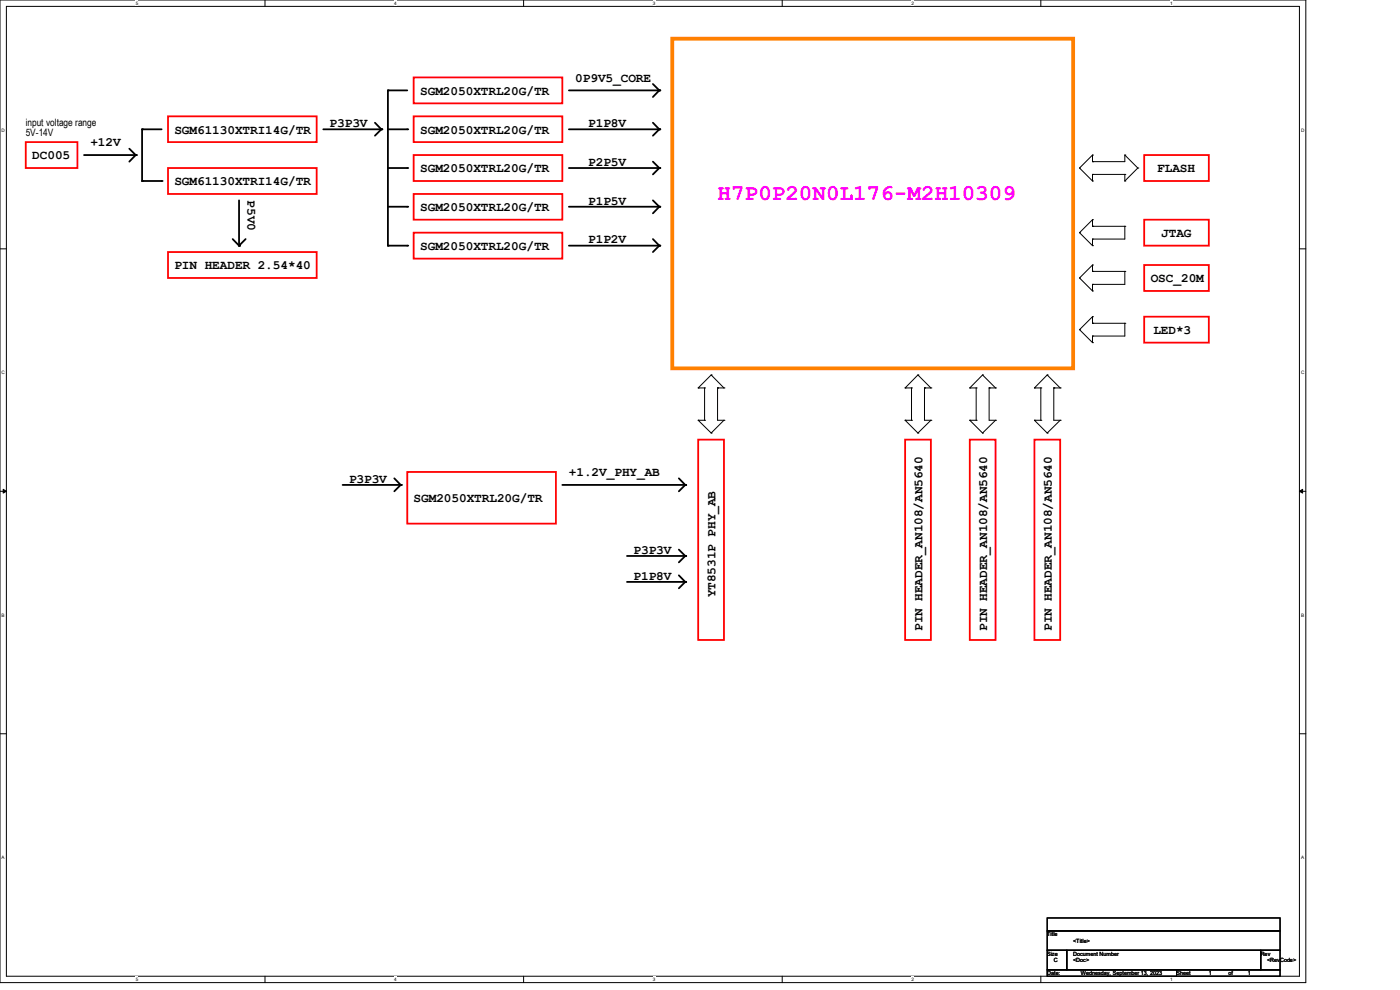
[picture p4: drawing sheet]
<svg xmlns="http://www.w3.org/2000/svg" width="297mm" height="210mm" viewBox="0 0 297 210" stroke-linecap="round" stroke-linejoin="round" font-family="sans-serif">
<path d="M0 0h277v208.4h-277zM1.4 1.4h274.3v205.7h-274.3z" fill="none" stroke="#000" stroke-width=".21"/>
<g fill="#fff">
<path d="M28.8 .1h.5v1.1h-.5z"/>
<path d="M28.8 207.2h.5v1.1h-.5z"/>
</g>
<path d="M56.2 0v1.4M56.2 207.1v1.3" fill="none" stroke="#000" stroke-width=".21"/>
<g fill="#fff">
<path d="M83.7 .1h.5v1.1h-.5z"/>
<path d="M83.7 207.2h.5v1.1h-.5z"/>
</g>
<path d="M111.1 0v1.4M111.1 207.1v1.3" fill="none" stroke="#000" stroke-width=".21"/>
<g fill="#fff">
<path d="M138.5 .1h.6v1.1h-.6z"/>
<path d="M138.5 207.2h.6v1.1h-.6z"/>
</g>
<path d="M165.9 0v1.4M165.9 207.1v1.3" fill="none" stroke="#000" stroke-width=".21"/>
<g fill="#fff">
<path d="M193.4 .1h.5v1.1h-.5z"/>
<path d="M193.4 207.2h.5v1.1h-.5z"/>
</g>
<path d="M220.8 0v1.4M220.8 207.1v1.3" fill="none" stroke="#000" stroke-width=".21"/>
<g fill="#fff">
<path d="M248.2 .1h.6v1.1h-.6z"/>
<path d="M248.2 207.2h.6v1.1h-.6z"/>
<path d="M.3 27.1h.8v1.1h-.8z"/>
<path d="M276 27.1h.7v1.1h-.7z"/>
<path d="M.3 78.5h.8v1.1h-.8z"/>
<path d="M276 78.5h.7v1.1h-.7z"/>
</g>
<path d="M0 52.8h1.4M275.7 52.8h1.3" fill="none" stroke="#000" stroke-width=".21"/>
<g fill="#fff">
<path d="M.3 129.9h.7v1.1h-.7z"/>
<path d="M276 129.9h.6v1.1h-.6z"/>
</g>
<path d="M0 104.2h1.4M275.7 104.2h1.3" fill="none" stroke="#000" stroke-width=".21"/>
<path d="M.7 103.8l.7 .4-.7 .4zM275.7 104.2l.7-.4v.8z" fill="#000" stroke="#000" stroke-width=".21"/>
<g fill="#fff">
<path d="M.3 181.4h.7v1.1h-.7z"/>
<path d="M276 181.4h.6v1.1h-.6z"/>
</g>
<g fill="none" stroke="#000" stroke-width=".21">
<path d="M229 35.6h.1M229 35.6l2.8 2.8M231.8 37h.1M231.8 34.3h.1M231.8 38.4h.1M231.8 32.9h.1M231.8 37h6.8M231.8 32.9v1.4M231.8 37v1.4M231.8 32.9l-2.8 2.7M238.6 38.4h.1M238.6 37h.1"/>
<path d="M238.6 32.9h.1M238.6 32.9v1.4h-6.8M238.6 37v1.4M238.6 32.9l2.8 2.7M241.4 35.6h.1M241.4 35.6l-2.8 2.8M229 59h.1M229 49.4h.1M229 59l2.8 2.7M229 49.4l2.8 2.7M231.8 57.6h.1M231.8 56.2h.1"/>
<path d="M231.8 50.7h.1M231.8 48h.1M231.8 52.1h.1M231.8 46.6h.1M231.8 46.6v1.4M231.8 50.7v1.4M231.8 56.2v1.4M231.8 57.6h6.8M231.8 56.2l-2.8 2.8M231.8 48h6.8M231.8 46.6l-2.8 2.8M238.6 57.6h.1"/>
<path d="M238.6 48h.1M238.6 48v2.7h-6.8M238.6 57.6v2.7h-6.8M150.9 79.5h.1M150.9 79.5l-2.8 2.8M150.9 79.5l2.7 2.8M194.7 79.5h.1M194.7 79.5l-2.7 2.8M194.7 79.5l2.8 2.8M208.4 79.5h.1M208.4 79.5l-2.7 2.8M208.4 79.5l2.8 2.8"/>
<path d="M222.2 79.5h.1M222.2 79.5l-2.7 2.8M222.2 79.5l2.7 2.8M229 69.9h.1M229 69.9l2.8 2.8M231.8 60.3h.1M231.8 61.7h.1M231.8 71.3h.1M231.8 68.6h.1M231.8 72.7h.1M231.8 67.2h.1M231.8 60.3v1.4"/>
<path d="M231.8 67.2v1.4M231.8 71.3v1.4M231.8 68.6h6.8M231.8 67.2l-2.8 2.7M238.6 68.6h.1M238.6 68.6v2.7h-6.8M148.1 82.3h.1M148.1 89.2h.1M148.1 82.3h1.4M148.1 89.2l2.8 2.7M148.1 89.2h1.4M149.5 82.3h.1"/>
<path d="M149.5 89.2h.1M149.5 82.3v6.9M150.9 91.9h.1M152.2 82.3h.1M152.2 82.3v6.9h1.4M152.2 82.3h1.4M153.6 82.3h.1M153.6 89.2h.1M153.6 89.2l-2.7 2.7M192 82.3h.1M192 89.2h.1M192 82.3h1.4"/>
<path d="M192 89.2h1.4M192 89.2l2.7 2.7M193.4 82.3h.1M193.4 89.2h.1M193.4 82.3v6.9M194.7 91.9h.1M196.1 82.3h.1M196.1 82.3h1.4M196.1 82.3v6.9h1.4M197.5 82.3h.1M197.5 89.2h.1M197.5 89.2l-2.8 2.7"/>
<path d="M205.7 82.3h.1M205.7 89.2h.1M205.7 82.3h1.4M205.7 89.2h1.4M205.7 89.2l2.7 2.7M207.1 82.3h.1M207.1 89.2h.1M207.1 82.3v6.9M208.4 91.9h.1M209.8 82.3h.1M209.8 82.3h1.4M209.8 82.3v6.9h1.4"/>
<path d="M211.2 82.3h.1M211.2 89.2h.1M211.2 89.2l-2.8 2.7M219.5 82.3h.1M219.5 89.2h.1M219.5 82.3h1.3M219.5 89.2h1.3M219.5 89.2l2.7 2.7M220.8 82.3h.1M220.8 89.2h.1M220.8 82.3v6.9M222.2 91.9h.1"/>
<path d="M223.6 82.3h.1M223.6 82.3h1.3M223.6 82.3v6.9h1.3M224.9 82.3h.1M224.9 89.2h.1M224.9 89.2l-2.7 2.7M0 155.7h1.4M275.7 155.7h1.3M222.2 194.7h49.4v2.8h-49.4zM222.2 197.5h49.4v4.1h-49.4zM222.2 201.6h4.1v4.1h-4.1zM222.2 205.7h27.4v1.4h-27.4z"/>
<path d="M226.3 201.6h41.2v4.1h-41.2zM249.6 205.7h22v1.4h-22zM267.5 201.6h4.1v4.1h-4.1z"/>
</g>
<path d="M142.6 8.2h85.1v69.9h-85.1z" fill="none" stroke="#ff8000" stroke-width=".8"/>
<g fill="none" stroke="#000" stroke-width=".38">
<path d="M86.4 19.2h-4.1v32.9h4.1M120.7 19.2h19.2M138.5 17.8l1.4 1.4M139.9 19.2l-1.4 1.4M17.8 32.9h11M27.4 31.5l1.4 1.4M28.8 32.9l-1.4 1.4M34.3 27.4h-4.2v11h4.2M68.6 27.4h12.3M79.5 26l1.4 1.4M80.9 27.4l-1.4 1.4M82.3 27.4h4.1"/>
<path d="M82.3 35.6h4.1M120.7 27.4h19.2M120.7 35.6h19.2M138.5 34.3l1.4 1.3M138.5 26l1.4 1.4M139.9 35.6l-1.4 1.4M139.9 27.4l-1.4 1.4M49.4 50.7l1.3 1.4M50.7 42.5v9.6M52.1 50.7l-1.4 1.4M82.3 43.9h4.1M120.7 43.9h19.2"/>
<path d="M120.7 52.1h19.2M138.5 42.5l1.4 1.4M138.5 50.7l1.4 1.4M139.9 43.9l-1.4 1.4M139.9 52.1l-1.4 1.4M72.7 102.9h12.3M83.7 101.5l1.3 1.4M85 102.9l-1.3 1.3M119.3 102.9h26.1M133 117.9h12.4M144 101.5l1.4 1.4M144 116.6l1.4 1.3"/>
<path d="M145.4 102.9l-1.4 1.3M145.4 117.9l-1.4 1.4M133 123.4h12.4M144 122l1.4 1.4M145.4 123.4l-1.4 1.4"/>
</g>
<g fill="#000">
<circle cx="82.3" cy="19.2" r=".19"/>
<circle cx="139.9" cy="19.2" r=".19"/>
<circle cx="28.8" cy="32.9" r=".19"/>
<circle cx="30.1" cy="38.4" r=".19"/>
<circle cx="30.1" cy="27.4" r=".19"/>
<circle cx="34.3" cy="38.4" r=".19"/>
<circle cx="80.9" cy="27.4" r=".19"/>
<circle cx="86.4" cy="35.6" r=".19"/>
<circle cx="86.4" cy="27.4" r=".19"/>
<circle cx="139.9" cy="35.6" r=".19"/>
<circle cx="139.9" cy="27.4" r=".19"/>
<circle cx="50.7" cy="52.1" r=".19"/>
<circle cx="82.3" cy="52.1" r=".19"/>
<circle cx="86.4" cy="52.1" r=".19"/>
<circle cx="86.4" cy="43.9" r=".19"/>
<circle cx="139.9" cy="52.1" r=".19"/>
<circle cx="139.9" cy="43.9" r=".19"/>
<circle cx="85" cy="102.9" r=".19"/>
<circle cx="145.4" cy="102.9" r=".19"/>
<circle cx="145.4" cy="117.9" r=".19"/>
<circle cx="145.4" cy="123.4" r=".19"/>
</g>
<g fill="none" stroke="#f00" stroke-width=".38">
<path d="M87.8 16.4h31.5v5.5h-31.5zM5.5 30.1h10.9v5.5h-10.9zM35.6 24.7h31.6v5.4h-31.6zM35.6 35.6h31.6v5.5h-31.6zM87.8 32.9h31.5v5.5h-31.5zM87.8 24.7h31.5v5.4h-31.5zM242.7 32.9h13.8v5.5h-13.8zM35.6 53.5h31.6v5.5h-31.6zM87.8 41.1h31.5v5.5h-31.5zM87.8 49.4h31.5v5.5h-31.5zM242.7 56.2h13.8v5.5h-13.8zM242.7 46.6h13.8v5.5h-13.8z"/>
<path d="M242.7 67.2h13.8v5.5h-13.8zM148.1 93.3h5.5v42.5h-5.5zM192 93.3h5.5v42.5h-5.5zM205.7 93.3h5.5v42.5h-5.5zM219.5 93.3h5.4v42.5h-5.4zM86.4 100.1h31.5v11h-31.5z"/>
</g>
<text font-size="4.8" fill="#f0f" x="152.2" y="42.4">H7P0P20N0L176-M2H10309</text>
<g font-size="2.7">
<text x="122" y="17.4">0P9V5_CORE</text>
<text x="89.2" y="20.1">SGM2050XTRL20G/TR</text>
<text x="37" y="28.3">SGM61130XTRI14G/TR</text>
<text x="69.9" y="27">P3P3V</text>
<text x="89.2" y="28.3">SGM2050XTRL20G/TR</text>
<text x="124.8" y="27">P1P8V</text>
<text x="6.9" y="33.8">DC005</text>
<text x="19.2" y="31.1">+12V</text>
<text x="124.8" y="35.2">P2P5V</text>
<text x="37" y="39.3">SGM61130XTRI14G/TR</text>
<text x="89.2" y="36.6">SGM2050XTRL20G/TR</text>
<text x="245.5" y="36.6">FLASH</text>
<text x="52.5" y="42.5" transform="rotate(90 52.5 42.5)">P5V0</text>
<text x="89.2" y="44.8">SGM2050XTRL20G/TR</text>
<text x="124.8" y="43.4">P1P5V</text>
<text x="89.2" y="53">SGM2050XTRL20G/TR</text>
<text x="124.8" y="51.6">P1P2V</text>
<text x="246.3" y="50.3">JTAG</text>
<text x="37" y="57.1">PIN HEADER 2.54*40</text>
<text x="244.1" y="59.9">OSC_20M</text>
<text x="244.7" y="70.9">LED*3</text>
<text x="120.7" y="101">+1.2V_PHY_AB</text>
<text x="74" y="102.4">P3P3V</text>
<text x="87.8" y="106.5">SGM2050XTRL20G/TR</text>
<text x="134.4" y="117.5">P3P3V</text>
<text x="134.4" y="123">P1P8V</text>
<text x="151.8" y="126.7" transform="rotate(-90 151.8 126.7)">YT8531P PHY_AB</text>
<text x="195.7" y="133.9" transform="rotate(-90 195.7 133.9)">PIN HEADER_AN108/AN5640</text>
<text x="209.4" y="133.9" transform="rotate(-90 209.4 133.9)">PIN HEADER_AN108/AN5640</text>
<text x="223.1" y="133.9" transform="rotate(-90 223.1 133.9)">PIN HEADER_AN108/AN5640</text>
</g>
<g font-size="2.2">
<text x="5.5" y="26.7">input voltage range</text>
<text x="5.5" y="28.9">5V-14V</text>
</g>
<g font-size="1.2">
<text x="222.2" y="198.6">Title</text>
<text x="222.2" y="202.7">Size</text>
<text x="227.7" y="202.7">Document Number</text>
<text x="227.7" y="200">&lt;Title&gt;</text>
<text x="267.5" y="202.7">Rev</text>
<text x="222.2" y="206.9">Date:</text>
<text x="223.6" y="204.1">C</text>
<text x="227.7" y="204.1">&lt;Doc&gt;</text>
<text x="229.3" y="206.9">Wednesday, September 13, 2023</text>
<text x="249.6" y="206.9">Sheet</text>
<text x="256.4" y="206.9">1</text>
<text x="260.6" y="206.9">of</text>
<text x="264.7" y="206.9">1</text>
<text x="268.8" y="204.1">&lt;RevCode&gt;</text>
</g>
<g font-size="1">
<text x="28.8" y="1">5</text>
<text x="83.7" y="1">4</text>
<text x="138.5" y="1">3</text>
<text x="193.4" y="1">2</text>
<text x="248.2" y="1">1</text>
<text x=".3" y="27.9">D</text>
<text x="276" y="27.9">D</text>
<text x=".3" y="79.4">C</text>
<text x="276" y="79.4">C</text>
<text x=".3" y="130.8">B</text>
<text x="276" y="130.8">B</text>
<text x=".3" y="182.2">A</text>
<text x="276" y="182.2">A</text>
<text x="28.8" y="208.1">5</text>
<text x="83.7" y="208.1">4</text>
<text x="138.5" y="208.1">3</text>
<text x="193.4" y="208.1">2</text>
<text x="248.2" y="208.1">1</text>
</g>
</svg>
